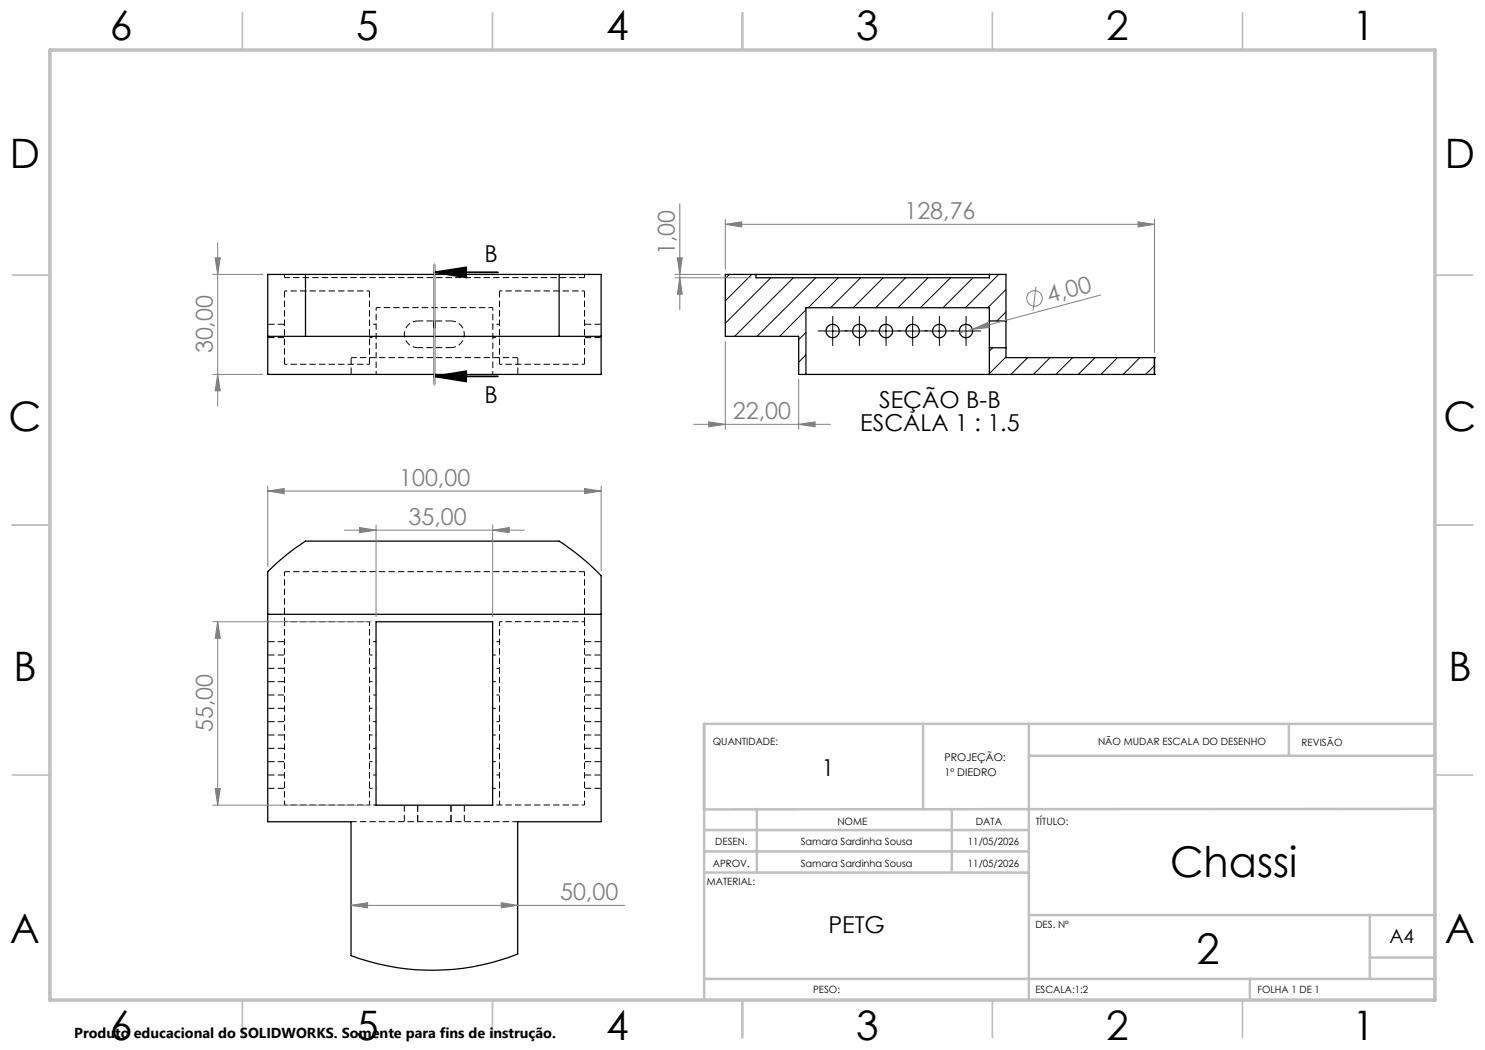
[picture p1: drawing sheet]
<svg xmlns="http://www.w3.org/2000/svg" width="297mm" height="210mm" viewBox="0 0 297 210" stroke-linecap="round" stroke-linejoin="round" font-family="sans-serif">
<path d="M56.9 55.5v-.6M116.9 55.5v-.6M83.5 69.5a2.67 2.67 0 0 1-2.6-2.6 2.67 2.67 0 0 1 2.6-2.7M90.2 64.2a2.67 2.67 0 0 1 2.7 2.7 2.67 2.67 0 0 1-2.7 2.6" fill="none" stroke="#000" stroke-width=".2" stroke-dasharray="1.3 .6" stroke-dashoffset=".3" stroke-linecap="butt"/>
<path d="M56.9 55.5h60M70.2 71.5h33.4M83.5 64.2h6.7M90.2 69.5h-6.7M56.9 114.3h60M70.2 164.3h33.4" fill="none" stroke="#000" stroke-width=".2" stroke-dasharray="1.3 .6" stroke-dashoffset=".2" stroke-linecap="butt"/>
<path d="M75.2 61.5v13.4M98.6 61.5v13.4" fill="none" stroke="#000" stroke-width=".2" stroke-dasharray="1.3 .6" stroke-dashoffset=".6" stroke-linecap="butt"/>
<g fill="none" stroke="#000" stroke-width=".2" stroke-dasharray="1.3 .6" stroke-dashoffset=".7" stroke-linecap="butt">
<path d="M73.9 58.2h-17M116.9 58.2h-17M73.9 72.9h-17M73.9 67.5h1.3M75.2 64.9h-1.3M98.6 67.5h1.3M99.9 64.9h-1.3M116.9 72.9h-17M73.9 124.3h-17M73.9 136.3h1.3M73.9 131h1.3M75.2 139h-1.3"/>
<path d="M75.2 133.7h-1.3M75.2 128.3h-1.3M98.6 136.3h1.3M98.6 131h1.3M99.9 139h-1.3M99.9 133.7h-1.3M99.9 128.3h-1.3M116.9 124.3h-17M73.9 157.7h1.3M73.9 152.3h1.3M73.9 147h1.3M73.9 141.7h1.3"/>
<path d="M75.2 155h-1.3M75.2 149.7h-1.3M75.2 144.3h-1.3M98.6 157.7h1.3M98.6 152.3h1.3M98.6 147h1.3M98.6 141.7h1.3M99.9 155h-1.3M99.9 149.7h-1.3M99.9 144.3h-1.3M56.9 161h17M75.2 161h-1.3"/>
<path d="M99.9 161h17M99.9 161h-1.3"/>
</g>
<path d="M56.9 58.2v14.7M73.9 58.2v14.7M99.9 58.2v14.7M116.9 58.2v14.7" fill="none" stroke="#000" stroke-width=".2" stroke-dasharray="1.3 .6" stroke-linecap="butt"/>
<path d="M98.6 61.5h-23.4M116.9 114.3v10M56.9 124.3v36.7M56.9 124.3v-10M99.9 124.3v36.7M73.9 161v-36.7M116.9 161v-36.7" fill="none" stroke="#000" stroke-width=".2" stroke-dasharray="1.3 .6" stroke-dashoffset=".4" stroke-linecap="butt"/>
<g fill="none" stroke="#000" stroke-width=".2" stroke-dasharray="1.3 .6" stroke-dashoffset="-.1" stroke-linecap="butt">
<path d="M53.6 67.5h3.3M56.9 64.9h-3.3M70.2 71.5v3.4M103.6 71.5v3.4M116.9 67.5h3.3M120.2 64.9h-3.3M53.6 136.3h3.3M53.6 131h3.3M56.9 139h-3.3M56.9 133.7h-3.3M56.9 128.3h-3.3M116.9 136.3h3.3"/>
<path d="M116.9 131h3.3M120.2 139h-3.3M120.2 133.7h-3.3M120.2 128.3h-3.3M53.6 157.7h3.3M53.6 152.3h3.3M53.6 147h3.3M53.6 141.7h3.3M56.9 155h-3.3M56.9 149.7h-3.3M56.9 144.3h-3.3M116.9 157.7h3.3"/>
<path d="M116.9 152.3h3.3M116.9 147h3.3M116.9 141.7h3.3M120.2 155h-3.3M120.2 149.7h-3.3M120.2 144.3h-3.3M80.9 161v3.3M83.5 161v3.3M90.2 161v3.3M92.9 164.3v-3.3"/>
</g>
<g fill="none" stroke="#000" stroke-width=".25">
<path d="M61.1 54.9h-7.5v20h66.6v-20h-8.4M61.1 54.9v12.4M61.1 54.9h50.7M111.8 54.9v12.4M151.2 54.9v.7h46.7v-.7M53.6 67.3h7.5M61.1 67.3h50.7M111.8 67.3h8.4M197.9 64.2v5.4M197.9 64.2v-2.6h-36.7v13.3M197.9 69.6v5.3M197.9 69.6h3.3"/>
<path d="M197.9 64.2h3.3M201.2 64.2v5.4M201.2 64.2v-9.3h-56.1v12.4h14.6v7.6h71.2M201.2 69.6v1.9h29.7M230.9 71.5h.1M230.9 74.9h.1M230.9 71.5v3.4M53.6 114.3a44.2 44.2 0 0 1 7.5-6.1h50.7a49 49 0 0 1 8.4 6.9v49.3h-16.7v26.4a46.5 46.5 0 0 1-33.3 .3v-26.7h-16.6zM53.6 122.9h66.6M75.2 124.3h23.3v36.7h-23.3z"/>
<circle cx="166.5" cy="66.2" r="1.33"/>
<circle cx="171.9" cy="66.2" r="1.33"/>
<circle cx="177.2" cy="66.2" r="1.33"/>
<circle cx="182.5" cy="66.2" r="1.32"/>
<circle cx="187.9" cy="66.2" r="1.32"/>
<circle cx="193.2" cy="66.2" r="1.32"/>
</g>
<g fill="none" stroke="#000" stroke-width=".2">
<path d="M145.9 54.9l-.8 .8M150.4 54.9l-5.3 5.3M154.2 55.6l-9.1 9.1M158.7 55.6l-11.8 11.7M163.2 55.6l-11.8 11.7M167.6 55.6l-6 6M172.1 55.6l-6 6M176.6 55.6l-6 6M181.1 55.6l-6 6M185.6 55.6l-6 6M190.1 55.6l-6 6M194.6 55.6l-6 6"/>
<path d="M199.7 54.9l-6.6 6.7M201.2 57.9l-3.6 3.7M161.2 62l-5.3 5.3M161.2 66.5l-1.5 1.4M161.2 71l-1.5 1.5M164.9 66.2h3.3M166.5 64.5v3.4M170.2 66.2h3.3M171.9 64.5v3.4M175.5 66.2h3.4M177.2 64.5v3.4M180.9 66.2h3.3"/>
<path d="M182.5 64.5v3.4M186.2 66.2h3.3M187.9 64.5v3.4M191.5 66.2h3.4M193.2 64.5v3.4M198.5 69.6l-.6 .6M201.2 71.4l-3.3 3.3M201.2 62.4l-1.8 1.8M205.5 71.5l-3.3 3.4M210 71.5l-3.3 3.4M214.5 71.5l-3.3 3.4M219 71.5l-3.3 3.4"/>
<path d="M223.5 71.5l-3.3 3.4M228 71.5l-3.4 3.4M230.9 73.1l-1.8 1.8"/>
</g>
<g fill="none" stroke="#808080" stroke-width=".2">
<path d="M42.5 54.9h10.1M43 51.6h1.1l-.6 3.3zM43.5 48.5v32.7M135 55.6h15.2M135 54.9h9M135.5 51.6h1l-.5 3.3zM136 55.6l.5 3.2h-1zM136 40.7v21.2M145.1 44.9l3.2-.5v1zM145.1 43.9v10M145.1 44.9h85.8M207.2 57.3l-.6 4.8"/>
<path d="M220.1 59l-25.6 6.9M227.6 44.4l3.3 .5-3.3 .5zM230.9 43.9v26.6M42.5 74.9h10.1M43.5 74.9l.6 3.3h-1.1zM145.1 68.3v17.6M159.7 75.9v10M194.5 65.9l3.1-1.4 .2 1zM194.5 65.9l-2.6 .7M53.6 98.2l3.2-.5v1zM53.6 97.2v16.1M53.6 98.2h66.6"/>
<path d="M116.9 97.7l3.3 .5-3.3 .5zM120.2 97.2v17M138.7 84.9h27.4M141.7 84.4l3.4 .5-3.4 .5zM159.7 84.9l3.3-.5v1zM68.9 106h36M71.9 105.5l3.3 .5-3.3 .5zM75.2 105v18.4M98.5 106l3.3-.5v1zM98.5 105v18.4M42.5 124.3h31.7M43.5 124.3l.6 3.4h-1.1z"/>
<path d="M43.5 124.3v36.7M43 157.7h1.1l-.6 3.3zM42.5 161h31.7M70.2 181.1l3.3-.6v1.1zM70.2 181.1h54.7M100.3 180.5l3.2 .6-3.2 .5z"/>
<circle cx="206.9" cy="59.7" r="1.56"/>
</g>
<path d="M86.9 54.5l6.3-1v2zM86.9 54.5h12.7M86.9 52.9v24M86.9 75.3l6.3-1v2zM86.9 75.3h12.7" fill="none" stroke="#000" stroke-width=".35"/>
<g fill="none" stroke="#000" stroke-width=".2" stroke-dasharray="15.2 1.3 1.3 1.3" stroke-linecap="butt">
<path d="M164.9 66.2h-1.4M166.5 64.5v-1.3M166.5 67.9v1.3M168.2 66.2h1.3M170.2 66.2h-1.3M171.9 64.5v-1.3M171.9 67.9v1.3M173.5 66.2h1.4M175.5 66.2h-1.3M177.2 64.5v-1.3M177.2 67.9v1.3M178.9 66.2h1.3"/>
<path d="M180.9 66.2h-1.4M182.5 64.5v-1.3M182.5 67.9v1.3M184.2 66.2h1.3M186.2 66.2h-1.3M187.9 64.5v-1.3M187.9 67.9v1.3M189.5 66.2h1.4M191.5 66.2h-1.3M193.2 64.5v-1.3M193.2 67.9v1.3M194.9 66.2h1.3"/>
</g>
<path d="M86.9 52.5v24.8" fill="none" stroke="#c0c0c0" stroke-width=".2"/>
<g fill="none" stroke="#c0c0c0" stroke-width=".35">
<path d="M48.5 2.5v7.5M98.5 2.5v7.5M148.5 2.5v7.5M198.5 2.5v7.5M248.5 2.5v7.5M2.5 55h7.5M287 55h7.5M2.5 105h7.5M287 105h7.5M2.5 155h7.5M287 155h7.5M48.5 200v7.5"/>
<path d="M98.5 200v7.5M148.5 200v7.5M198.5 200v7.5M248.5 200v7.5"/>
</g>
<g fill="none" stroke="#c0c0c0" stroke-width=".5">
<path d="M140.8 144.8v17.1l146.2-.1M184.6 144.8v17M205.8 144.8v55.2M205.8 151.2h81.2M257.8 144.8v6.4M287 144.8h-146.2v55.2M140.8 174.5h65M140.8 170.3h65M140.8 166h65M151.4 161.8v12.7M190.4 161.8v12.7M140.8 195.8h146.2"/>
<path d="M205.8 183h81.2M250 195.8v4.2M274 183v12.8M274 191.5h13"/>
</g>
<path d="M10 10h277v190h-277z" fill="none" stroke="#c0c0c0" stroke-width=".7"/>
<path d="M86.9 54.5l6.3-1v2zM86.9 75.3l6.3-1v2z" fill="#000"/>
<g fill="#808080">
<path d="M194.5 65.9l3.1-1.4 .2 1z"/>
<path d="M159.7 84.9l3.3-.5v1zM141.7 84.4l3.4 .5-3.4 .5z"/>
<path d="M98.5 106l3.3-.5v1zM71.9 105.5l3.3 .5-3.3 .5z"/>
<path d="M70.2 181.1l3.3-.6v1.1zM100.3 180.5l3.2 .6-3.2 .5z"/>
<path d="M136 55.6l.5 3.2h-1zM135.5 51.6h1l-.5 3.3z"/>
<path d="M43 51.6h1.1l-.6 3.3zM43.5 74.9l.6 3.3h-1.1zM43.5 124.3l.6 3.4h-1.1zM43 157.7h1.1l-.6 3.3z"/>
<path d="M145.1 44.9l3.2-.5v1zM227.6 44.4l3.3 .5-3.3 .5z"/>
<path d="M53.6 98.2l3.2-.5v1zM116.9 97.7l3.3 .5-3.3 .5z"/>
</g>
<g font-size="8.5">
<text x="234" y="175.3">Chassi</text>
<text x="239.3" y="192.7">2</text>
</g>
<g font-size="8.1">
<text x="22" y="8">6</text>
<text x="71.2" y="8">5</text>
<text x="121.2" y="8">4</text>
<text x="171.2" y="8">3</text>
<text x="221.2" y="8">2</text>
<text x="270.5" y="8">1</text>
<text x="2" y="33.6">D</text>
<text x="289" y="33.6">D</text>
<text x="1.7" y="86.1">C</text>
<text x="288.7" y="86.1">C</text>
<text x="2.7" y="136.1">B</text>
<text x="289.7" y="136.1">B</text>
<text x="2" y="188.6">A</text>
<text x="289" y="188.6">A</text>
<text x="22" y="208">6</text>
<text x="71.2" y="208">5</text>
<text x="121.2" y="208">4</text>
<text x="171.2" y="208">3</text>
<text x="221.2" y="208">2</text>
<text x="270.5" y="208">1</text>
</g>
<g font-size="4.7" fill="#808080">
<text x="180.9" y="43.8">128,76</text>
<text x="135" y="51.1" transform="rotate(-90 135 51.1)">1,00</text>
<text x="209.8" y="60.7" transform="rotate(-15 209.8 60.7)">4,00</text>
<text x="42.6" y="70.7" transform="rotate(-90 42.6 70.7)">30,00</text>
<text x="146.6" y="83.8">22,00</text>
<text x="79.8" y="97.2">100,00</text>
<text x="81.7" y="105">35,00</text>
<text x="42.6" y="146.4" transform="rotate(-90 42.6 146.4)">55,00</text>
<text x="112" y="180">50,00</text>
</g>
<g font-size="4.7">
<text x="96.9" y="52.4">B</text>
<text x="96.9" y="80.6">B</text>
<text x="175.8" y="81.6">SEÇÃO B-B</text>
<text x="172" y="86.1">ESCALA 1 : 1.5</text>
<text x="164.3" y="155.3">1</text>
<text x="165.7" y="186.6">PETG</text>
</g>
<text font-size="3.9" x="277.9" y="188.5">A4</text>
<text font-size="2.9" x="14.9" y="207.6">Produto educacional do SOLIDWORKS. Somente para fins de instrução.</text>
<g font-size="2.1">
<text x="188.9" y="152.1">PROJEÇÃO:</text>
<text x="188.9" y="155.3">1º DIEDRO</text>
</g>
<g font-size="2">
<text x="142.6" y="149">QUANTIDADE:</text>
<text x="219.6" y="149">NÃO MUDAR ESCALA DO DESENHO</text>
<text x="260.3" y="149.2">REVISÃO</text>
<text x="167.5" y="164.9">NOME</text>
<text x="195.2" y="164.9">DATA</text>
<text x="207.2" y="164.9">TÍTULO:</text>
<text x="142.6" y="173.3">APROV.</text>
<text x="143.1" y="169">DESEN.</text>
<text x="160.2" y="168.9">Samara Sardinha Sousa</text>
<text x="160.2" y="173.3">Samara Sardinha Sousa</text>
<text x="193.6" y="173.3">11/05/2026</text>
<text x="193.6" y="168.9">11/05/2026</text>
<text x="141.4" y="177">MATERIAL:</text>
<text x="207.1" y="185.5">DES. Nº</text>
<text x="162.6" y="198.5">PESO:</text>
<text x="207.1" y="198.6">ESCALA:1:2</text>
<text x="251.5" y="198.6">FOLHA 1 DE 1</text>
</g>
</svg>
